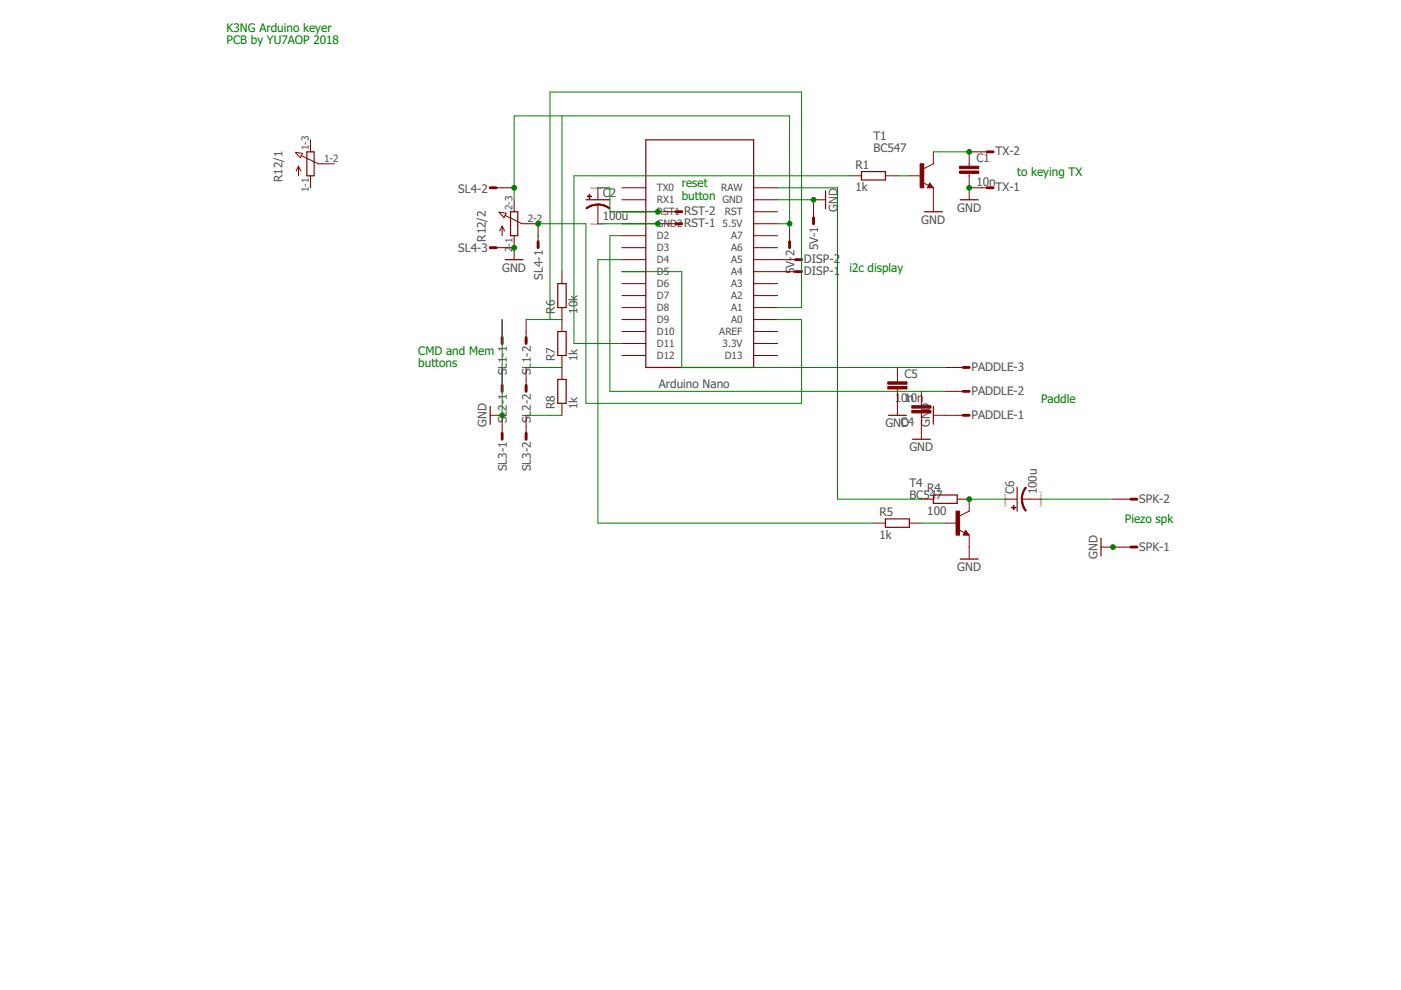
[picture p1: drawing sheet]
<svg xmlns="http://www.w3.org/2000/svg" width="297mm" height="210mm" viewBox="0 0 297 210" stroke-linecap="round" stroke-linejoin="round" font-family="sans-serif">
<g fill="none" stroke="#800000" stroke-width=".21">
<path d="M62.6 32.3l1.5 .2-.4 .9zM63.3 35.2v2.1M63.3 35.2l-.5 1.1M63.3 35.2l.5 1.1M63.9 33l3.6 1.7h3.4M65.8 29.7v2.5M65.8 37.3v2.5M105.2 39.8h3.8M126.8 39.8v2.6M131.8 39.8h5.1M159.8 39.8h5.1M180.1 37.3h2.5"/>
<path d="M187.7 37.3h2.6M192.8 37.3h2.5M195.6 38.7l1.3 .6M197.1 38.8l.8 1h-1.3zM197.9 32.2v2.5l-2 1.1M197.9 39.8v5.1M205.5 39.8h3.8M205.5 36.8v5.6M209.3 32.2h-3.8v3M105.2 52.5h3.8M105.8 45l1.5 .2-.5 .9zM106.5 47.9v2.1"/>
<path d="M106.5 47.9l-.5 1.1M106.5 47.9l.5 1.1M107.1 45.7l3.6 1.7h3.4v3.8M109 42.4v2.5M109 50v5.1M119.1 57.6v2.5M126.8 43.4v4M131.8 42.4h5.1M131.8 44.9h5.1M131.8 47.4h5.1M131.8 50h5.1M131.8 52.5h5.1"/>
<path d="M131.8 55.1h5.1M131.8 57.6h5.1M139.5 44.9h3.8M139.5 47.4h3.8M159.8 42.4h5.1M159.8 44.9h5.1M159.8 47.4h5.1M159.8 50h5.1M159.8 52.5h5.1M159.8 55.1h8.9M159.8 57.6h8.9M167.4 47.4v3.8"/>
<path d="M175 42.4h-2.5v3.8M106.5 67.8v3.8M106.5 77.9v3.8M111.5 67.8v3.8M111.5 77.9v3.8M119.1 65.2v5.1M119.1 75.4v5.1M131.8 72.8h5.1M131.8 70.3h5.1M131.8 60.1h5.1M131.8 62.7h5.1M131.8 65.2h5.1"/>
<path d="M131.8 67.8h5.1M131.8 75.4h5.1M159.8 72.8h5.1M159.8 70.3h5.1M159.8 60.1h5.1M159.8 62.7h5.1M159.8 65.2h5.1M159.8 67.8h5.1M159.8 75.4h5.1M190.3 77.9v3.1M200.4 77.9h3.8M103.9 88.1h2.6v3.8"/>
<path d="M111.5 88.1v3.8M119.1 85.5v2.6M190.3 82.5v5.6M195.3 83v3M195.3 87.5v5.6M197.9 88.1h6.3M200.4 83h3.8M185.2 110.9h2.5M192.8 110.9h2.5M195.3 105.8h2.6M200.4 110.9h2.5M202.9 105.8h2.6v2.6l-2 1"/>
<path d="M203.3 112.3l1.2 .6M204.7 112.4l.8 1.1h-1.3zM205.5 113.5v5M213.1 105.8h2.5M216.7 105.8h4M233.4 116h6.4M236 105.8h3.8"/>
</g>
<g fill="none" stroke="#800000" stroke-width=".25">
<path d="M65.1 32.2h1.5v5.1h-1.5zM136.9 29.7h22.9v48.2h-22.9zM182.6 36.4h5.1v1.8h-5.1zM197.1 39.3l.2 .3h-.4l.2-.5 .5 .6h-.7M107.1 55.1h3.8M108.2 44.9h1.6v5.1h-1.6zM124.2 42.4h5.1M175 40.4v3.9M196 44.9h3.8M203.6 42.4h3.8M118.3 60.1h1.7v5.1h-1.7zM118.3 70.3h1.7v5.1h-1.7z"/>
<path d="M103.9 86.1v3.9M118.3 80.5h1.7v5h-1.7zM188.4 88.1h3.8M193.4 93.1h3.9M197.9 86.1v3.9M187.7 110h5.1v1.8h-5.1zM197.9 104.9h5v1.8h-5zM203.6 118.5h3.8M204.7 112.9l.2 .3h-.4l.2-.5 .5 .6h-.7M215.6 103.3v5.1M233.4 114.1v3.8"/>
</g>
<g fill="#800000" stroke="#800000" stroke-width=".21">
<path d="M203.5 36.3h4v.5h-4z"/>
<path d="M203.5 35.2h4v.6h-4z"/>
<path d="M193.3 86h4.1v.5h-4.1z"/>
<path d="M193.3 87h4.1v.5h-4.1z"/>
<path d="M188.2 82h4.1v.5h-4.1z"/>
<path d="M188.2 81h4.1v.5h-4.1z"/>
<path d="M214.9 107.2h.1v.9h-.1z"/>
<path d="M214.5 107.6h.9v.1h-.9z"/>
<path d="M195.1 34.7h.8v5.1h-.8z"/>
<path d="M202.7 108.4h.8v5.1h-.8z"/>
<path d="M124.5 41.6h.9v.1h-.9z"/>
<path d="M124.9 41.2h.1v.9h-.1z"/>
</g>
<g fill="#800000" stroke="#800000" stroke-width=".21">
<path d="M217.4 103.3l.2 .1-.5 .9-.3 1.5h-.3l.2-1.3z" fill-rule="evenodd"/>
<path d="M216.5 105.8h.3l.3 1.5 .5 .9-.2 .2-.7-1.2z" fill-rule="evenodd"/>
<path d="M126.8 43.2l1.3 .3 1.2 .6-.1 .2-1.4-.7-1-.1z" fill-rule="evenodd"/>
<path d="M124.2 44.1l1.2-.6 1.4-.3v.3l-1 .1-1.4 .7z" fill-rule="evenodd"/>
</g>
<g fill="none" stroke="#800000" stroke-width=".61">
<path d="M103.9 39.8h1.3M209.3 39.8h1.3M209.3 32.2h1.3M103.9 52.5h1.3M114.1 51.2v1.3M143.3 47.4h1.2M143.3 44.9h1.2M167.4 51.2v1.3M168.7 57.6h1.2M168.7 55.1h1.2M172.5 46.2v1.2M106.5 71.6v1.2"/>
<path d="M111.5 71.6v1.2M204.2 77.9h1.3M106.5 81.7v1.3M106.5 91.9v1.2M111.5 81.7v1.3M111.5 91.9v1.2M204.2 88.1h1.3M204.2 83h1.3M239.8 116h1.2M239.8 105.8h1.2"/>
</g>
<g fill="none" stroke="#008000" stroke-width=".21">
<path d="M119.1 24.6v33M126.8 39.8h2.5v5.1h10.2M164.9 39.8h12.7v66h17.7M180.1 37.3h-58.4v35.5h10.1M190.3 37.3h2.5M197.9 32.2h7.6M109 42.4v-17.8h58.4v22.8h-2.5M114.1 47.4h10.1v38.1h45.7v-17.7h-5M126.8 47.4h12.7M131.8 57.6h12.7v20.3h55.9M131.8 55.1h-5v55.8h58.4M131.8 50h-2.5v33h71.1"/>
<path d="M164.9 42.4h7.6M106.5 67.8v20.3M111.5 67.8h7.6M111.5 77.9h7.6M164.9 65.2h5v-45.7h-53.3v48.3M111.5 88.1h7.6M195.3 110.9h5.1M205.5 105.8h7.6M220.7 105.8h15.3"/>
</g>
<g fill="#008000" stroke="#008000" stroke-width=".21">
<circle cx="205.5" cy="32.2" r=".51"/>
<circle cx="205.5" cy="105.8" r=".51"/>
<circle cx="109" cy="39.8" r=".51"/>
<circle cx="167.4" cy="47.4" r=".51"/>
<circle cx="114.1" cy="47.4" r=".51"/>
<circle cx="205.5" cy="39.8" r=".51"/>
<circle cx="236" cy="116" r=".51"/>
<circle cx="109" cy="52.5" r=".51"/>
<circle cx="172.5" cy="42.4" r=".51"/>
<circle cx="106.5" cy="88.1" r=".51"/>
<circle cx="139.5" cy="47.4" r=".51"/>
<circle cx="139.5" cy="44.9" r=".51"/>
</g>
<g font-size="2.5" fill="#008000">
<text x="48.1" y="6.7">K3NG Arduino keyer</text>
<text x="48.1" y="9.3">PCB by YU7AOP 2018</text>
<text x="144.6" y="39.7">reset</text>
<text x="215.7" y="37.3">to keying TX</text>
<text x="144.6" y="42.4">button</text>
<text x="180.1" y="57.6">i2c display</text>
<text x="88.7" y="75.2">CMD and Mem</text>
<text x="88.7" y="77.9">buttons</text>
<text x="220.7" y="85.5">Paddle</text>
<text x="238.5" y="110.9">Piezo spk</text>
</g>
<g font-size="2.5" fill="#505050">
<text x="185.2" y="29.7">T1</text>
<text x="181.4" y="35.8">R1</text>
<text x="185.2" y="32.2">BC547</text>
<text x="207" y="34.4">C1</text>
<text x="211.1" y="33">TX-2</text>
<text x="59.9" y="38.5" transform="rotate(-90 59.9 38.5)">R12/1</text>
<text x="97.1" y="40.8">SL4-2</text>
<text x="127.8" y="41.7">C2</text>
<text x="181.4" y="40.6">1k</text>
<text x="207" y="39.4">10n</text>
<text x="211.1" y="40.6">TX-1</text>
<text x="127.8" y="46.5">100u</text>
<text x="145.1" y="45.7">RST-2</text>
<text x="177.6" y="44.9" transform="rotate(-90 177.6 44.9)">GND</text>
<text x="195.3" y="47.4">GND</text>
<text x="203" y="44.9">GND</text>
<text x="97.1" y="53.5">SL4-3</text>
<text x="103" y="51.2" transform="rotate(-90 103 51.2)">R12/2</text>
<text x="145.1" y="48.2">RST-1</text>
<text x="173.5" y="53" transform="rotate(-90 173.5 53)">5V-1</text>
<text x="106.5" y="57.6">GND</text>
<text x="115.1" y="59.3" transform="rotate(-90 115.1 59.3)">SL4-1</text>
<text x="168.4" y="58.1" transform="rotate(-90 168.4 58.1)">5V-2</text>
<text x="170.5" y="58.4">DISP-1</text>
<text x="170.5" y="55.8">DISP-2</text>
<text x="117.7" y="66.5" transform="rotate(-90 117.7 66.5)">R6</text>
<text x="122.5" y="66.5" transform="rotate(-90 122.5 66.5)">10k</text>
<text x="117.7" y="76.6" transform="rotate(-90 117.7 76.6)">R7</text>
<text x="122.5" y="76.6" transform="rotate(-90 122.5 76.6)">1k</text>
<text x="107.5" y="79.6" transform="rotate(-90 107.5 79.6)">SL1-1</text>
<text x="112.6" y="79.6" transform="rotate(-90 112.6 79.6)">SL1-2</text>
<text x="139.7" y="82.2">Arduino Nano</text>
<text x="191.8" y="80.1">C5</text>
<text x="206" y="83.7">PADDLE-2</text>
<text x="206" y="78.7">PADDLE-3</text>
<text x="107.5" y="89.8" transform="rotate(-90 107.5 89.8)">SL2-1</text>
<text x="112.6" y="89.8" transform="rotate(-90 112.6 89.8)">SL2-2</text>
<text x="117.7" y="86.8" transform="rotate(-90 117.7 86.8)">R8</text>
<text x="122.5" y="86.8" transform="rotate(-90 122.5 86.8)">1k</text>
<text x="189.7" y="85.1">101n0n</text>
<text x="197.1" y="87.2" transform="rotate(-90 197.1 87.2)">D</text>
<text x="206" y="88.8">PADDLE-1</text>
<text x="103.2" y="90.6" transform="rotate(-90 103.2 90.6)">GND</text>
<text x="187.7" y="90.6">GNC4</text>
<text x="191.1" y="90.6">D</text>
<text x="192.8" y="95.7">GND</text>
<text x="197.1" y="90.6" transform="rotate(-90 197.1 90.6)">GN</text>
<text x="107.5" y="99.9" transform="rotate(-90 107.5 99.9)">SL3-1</text>
<text x="112.6" y="99.9" transform="rotate(-90 112.6 99.9)">SL3-2</text>
<text x="192.8" y="105.8">BC547</text>
<text x="192.8" y="103.3">T4</text>
<text x="196.6" y="104.3">R4</text>
<text x="215" y="104.8" transform="rotate(-90 215 104.8)">C6</text>
<text x="219.8" y="104.8" transform="rotate(-90 219.8 104.8)">100u</text>
<text x="241.6" y="106.6">SPK-2</text>
<text x="186.5" y="109.4">R5</text>
<text x="196.6" y="109.1">100</text>
<text x="186.5" y="114.2">1k</text>
<text x="232.7" y="118.5" transform="rotate(-90 232.7 118.5)">GND</text>
<text x="241.6" y="116.8">SPK-1</text>
<text x="203" y="121.1">GND</text>
</g>
<g font-size="2.1" fill="#505050">
<text x="65.5" y="31.8" transform="rotate(-90 65.5 31.8)">1-3</text>
<text x="68.7" y="34.4">1-2</text>
<text x="65.5" y="40.7" transform="rotate(-90 65.5 40.7)">1-1</text>
<text x="139.3" y="40.6">TX0</text>
<text x="152.9" y="40.6">RAW</text>
<text x="108.6" y="44.5" transform="rotate(-90 108.6 44.5)">2-3</text>
<text x="111.9" y="47.1">2-2</text>
<text x="139.3" y="43.1">RX1</text>
<text x="139.3" y="45.7">RST1</text>
<text x="153.2" y="43.1">GND</text>
<text x="153.7" y="45.7">RST</text>
<text x="108.6" y="53.4" transform="rotate(-90 108.6 53.4)">2</text>
<text x="108.6" y="52.3" transform="rotate(-90 108.6 52.3)">-1</text>
<text x="139.3" y="48.2">GND2</text>
<text x="139.3" y="50.7">D2</text>
<text x="139.3" y="53.3">D3</text>
<text x="153.2" y="48.2">5.5V</text>
<text x="155" y="50.7">A7</text>
<text x="155" y="53.3">A6</text>
<text x="139.3" y="55.8">D4</text>
<text x="139.3" y="58.4">D5</text>
<text x="155" y="55.8">A5</text>
<text x="155" y="58.4">A4</text>
<text x="139.3" y="60.9">D6</text>
<text x="139.3" y="63.4">D7</text>
<text x="139.3" y="66">D8</text>
<text x="155" y="60.9">A3</text>
<text x="155" y="63.4">A2</text>
<text x="155" y="66">A1</text>
<text x="139.3" y="68.5">D9</text>
<text x="139.3" y="71">D10</text>
<text x="152.5" y="71.1">AREF</text>
<text x="155" y="68.5">A0</text>
<text x="139.3" y="76.1">D12</text>
<text x="139.3" y="73.6">D11</text>
<text x="153.2" y="73.6">3.3V</text>
<text x="153.7" y="76.1">D13</text>
</g>
<g font-size=".6" fill="#800080">
<text x="125.2" y="40">SpiceO</text>
<text x="126.9" y="40">rder 1</text>
<text x="125.2" y="47.6">SpiceOrder 2</text>
<text x="213.3" y="107.4" transform="rotate(-90 213.3 107.4)">SpiceO</text>
<text x="213.3" y="105.7" transform="rotate(-90 213.3 105.7)">rder 1</text>
<text x="220.9" y="107.4" transform="rotate(-90 220.9 107.4)">SpiceO</text>
<text x="220.9" y="105.7" transform="rotate(-90 220.9 105.7)">rder 2</text>
</g>
</svg>
